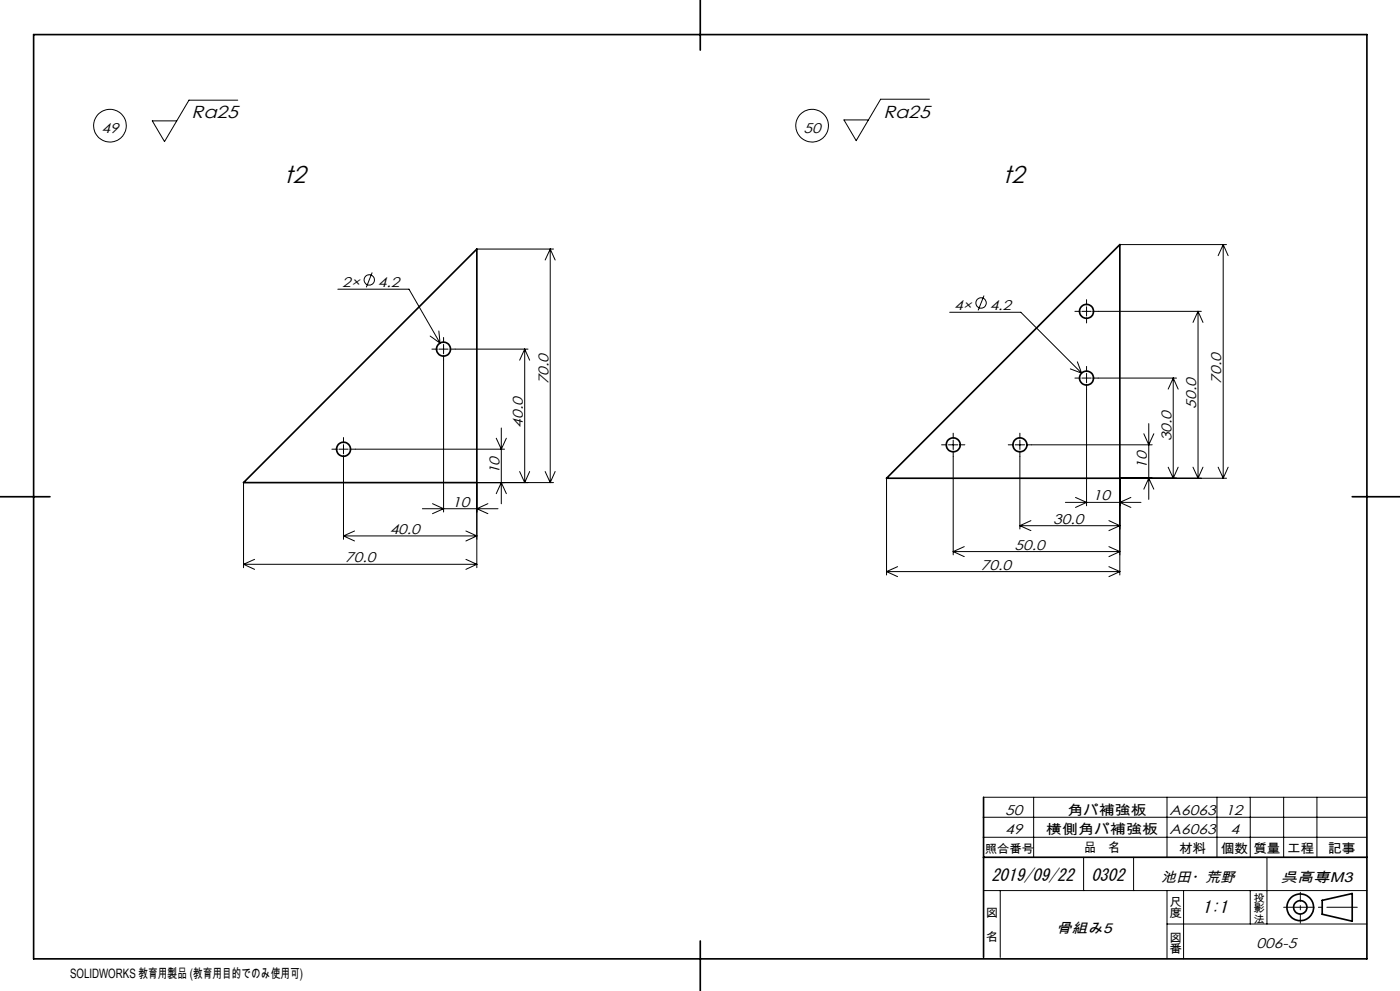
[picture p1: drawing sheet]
<svg xmlns="http://www.w3.org/2000/svg" width="420mm" height="297mm" viewBox="0 0 420 297" stroke-linecap="round" stroke-linejoin="round" font-family="sans-serif">
<g fill="none" stroke="#000" stroke-width=".3">
<path d="M71.3 30h-14.6l-7.3 12.4-3.7-6.2h7.3M278.8 29.7h-14.6l-7.3 12.5-3.7-6.3h7.3M143.1 74.6h23M165.1 74.6v70M165.1 74.6l1.4 3.3M165.1 74.6l-1.6 3.3M336 73.3h31.9M367 73.3v70M367 73.3l1.4 3.3M367 73.3l-1.6 3.3M101.4 86.7h21.3l9.3 16.1M111.7 81.7l-1.8 4.4"/>
<path d="M131.7 99.2l.3 3.6M284.9 93.6h21.3l18.3 18.2M295.2 88.6l-1.8 4.4M322.5 93.3h1.6M324.6 93.3h2.8M326 89.8v1.6M326 91.9v2.8M326 95.2v1.6M359.4 93.3v50M359.4 93.3l1.5 3.3M359.4 93.3l-1.5 3.3M360.4 93.3h-32.5"/>
<path d="M129 100.7l3 2.1M129.6 104.6h1.6M131.7 104.6h2.7M133.1 101.1v1.6M133.1 103.2v2.8M133.1 106.5v47M157.4 104.6v40M157.4 104.6l1.5 3.3M157.4 104.6l-1.5 3.3M158.4 104.6h-23.4M321.1 110.6l3.4 1.2M322.5 113.3h1.6"/>
<path d="M323.2 108.4l1.3 3.4M324.6 113.3h2.8M326 109.8v1.6M326 111.9v2.8M326 115.2v36.4M352 113.3v30M352 113.3l1.4 3.3M352 113.3l-1.6 3.3M353 113.3h-25.1M99.6 134.6h1.5M101.7 134.6h2.8M103 131.1v1.6"/>
<path d="M103 133.2v2.8M103 136.5v25.1M148.9 131.3l1.5 3.3 1.5-3.3M150.4 128.3v22.7M151.4 134.6h-46.4M282.5 133.3h1.6M284.6 133.3h2.8M286 129.8v1.6M286 131.9v2.8M286 135.2v31.1M287.9 133.3h1.6M302.5 133.3h1.6"/>
<path d="M304.6 133.3h2.8M306 129.8v1.6M306 131.9v2.8M306 135.2v23.3M343.1 130l1.5 3.3 1.5-3.3M344.6 127v22.7M345.7 133.3h-37.8M73.1 144.6v25.5M106.4 159.1l-3.4 1.5M126.7 152.5h22.7M129.8 151l3.3 1.5-3.3 1.4M139.8 159.1l3.3 1.5"/>
<path d="M146.4 151l-3.3 1.5 3.3 1.4M148.9 148l1.5-3.4 1.5 3.4M155.9 141.3l1.5 3.3M158.9 141.3l-1.5 3.3M163.5 141.3l1.6 3.3M166.1 144.6h-23v25.5M166.5 141.3l-1.4 3.3M266 143.3v29M306 157.5h30M306 157.5l3.3 1.5M309.3 156l-3.3 1.5M319.6 150.6h22.7"/>
<path d="M322.7 149.1l3.3 1.5-3.3 1.5M332.7 156l3.3 1.5M336 157.5l-3.3 1.5M339.3 149.1l-3.3 1.5 3.3 1.5M343.1 146.6l1.5-3.3 1.5 3.3M350.4 140l1.6 3.3M353.4 140l-1.4 3.3M357.9 140l1.5 3.3M360.9 140l-1.5 3.3M365.4 140l1.6 3.3M367.9 143.3h-31.9v29M368.4 140l-1.4 3.3"/>
<path d="M73.1 169.1h70M73.1 169.1l3.3 1.5M76.4 167.6l-3.3 1.5M103 160.6h40.1M103 160.6l3.4 1.5M139.8 167.6l3.3 1.5M143.1 160.6l-3.3 1.5M143.1 169.1l-3.3 1.5M266 171.3h70M266 171.3l3.3 1.5M269.3 169.8l-3.3 1.5M286 165.3h50"/>
<path d="M286 165.3l3.3 1.5M289.3 163.8l-3.3 1.5M332.7 163.8l3.3 1.5M332.7 169.8l3.3 1.5M336 165.3l-3.3 1.5M336 171.3l-3.3 1.5M295.1 238.9h115M310.1 238.9v18M350.1 238.9v18M365.1 238.9v18M375.1 238.9v18M385.1 238.9v18"/>
<path d="M395.1 238.9v18M295.1 250.9h115M295.1 244.9h115M325.1 256.9v10M340.1 256.9v10M380.1 256.9v20M295.1 266.9h115M300.1 266.9v20M350.1 276.9h60M350.1 266.9v20.4M355.1 266.9v20.5M375.1 266.9v10"/>
<circle cx="33" cy="37.7" r="4.9"/>
<circle cx="243.6" cy="37.7" r="4.9"/>
<circle cx="110.8" cy="83.9" r="1.56"/>
<circle cx="294.3" cy="90.8" r="1.55"/>
</g>
<g fill="none" stroke="#000" stroke-width=".5">
<path d="M10.1 10.4h400v277h-400zM210.1 0v15M336 73.3v70h-70zM0 148.9h15M73.1 144.6l70-70v70zM405.7 148.9h14.3M295.1 238.9v48M295.1 256.9h115M396.7 269.8l9-2v8.3l-9-2.1zM210.1 282v15"/>
<circle cx="325.9" cy="93.3" r="2.1"/>
<circle cx="133" cy="104.6" r="2.1"/>
<circle cx="325.9" cy="113.3" r="2.1"/>
<circle cx="103.1" cy="134.6" r="2.1"/>
<circle cx="286" cy="133.3" r="2.11"/>
<circle cx="306" cy="133.3" r="2.11"/>
<circle cx="390.1" cy="271.9" r="4"/>
<circle cx="390.1" cy="271.9" r="2"/>
</g>
<path d="M390.1 276.7v-9.3" fill="none" stroke="#000" stroke-width=".3" stroke-dasharray="30.5 1.3 1.3 1.3" stroke-dashoffset="27.8"/>
<path d="M385.1 271.9h22.1" fill="none" stroke="#000" stroke-width=".3" stroke-dasharray="30.5 1.3 1.3 1.3" stroke-dashoffset="21.3"/>
<g font-size="7.3">
<text x="85.4" y="54.7">t2</text>
<text x="301" y="54.7">t2</text>
</g>
<g font-size="5.2">
<text x="57.5" y="35.5">Ra25</text>
<text x="265" y="35.2">Ra25</text>
</g>
<g font-size="5.1">
<text x="297.4" y="263.9">2019/09/22</text>
<text x="327.4" y="263.9">0302</text>
<text x="360.8" y="273.5">1:1</text>
</g>
<g font-size="4.2">
<text x="30.4" y="39.7">49</text>
<text x="241.1" y="39.7">50</text>
<text x="102.7" y="86">2×</text>
<text x="113.4" y="86">4.2</text>
<text x="286.2" y="92.9">4×</text>
<text x="296.9" y="92.9">4.2</text>
<text x="164.5" y="115.2" transform="rotate(-90 164.5 115.2)">70.0</text>
<text x="366.4" y="115" transform="rotate(-90 366.4 115)">70.0</text>
<text x="358.8" y="122.5" transform="rotate(-90 358.8 122.5)">50.0</text>
<text x="156.8" y="128.2" transform="rotate(-90 156.8 128.2)">40.0</text>
<text x="351.4" y="132.3" transform="rotate(-90 351.4 132.3)">30.0</text>
<text x="149.8" y="142.1" transform="rotate(-90 149.8 142.1)">10</text>
<text x="344.1" y="140.6" transform="rotate(-90 344.1 140.6)">10</text>
<text x="327.9" y="150">10</text>
<text x="135.6" y="151.9">10</text>
<text x="116.9" y="160">40.0</text>
<text x="315.9" y="156.9">30.0</text>
<text x="304.3" y="164.7">50.0</text>
<text x="103.6" y="168.5">70.0</text>
<text x="294.3" y="170.7">70.0</text>
<text x="301.6" y="244.1">50</text>
<text x="350.9" y="244.1">A6063</text>
<text x="367.6" y="244.1">12</text>
<text x="301.6" y="249.9">49</text>
<text x="350.9" y="249.9">A6063</text>
<text x="369.1" y="249.9">4</text>
<text x="348.4" y="264.4">池田・荒野</text>
<text x="384.2" y="264.4">呉高専M3</text>
<text x="316.8" y="279.7">骨組み5</text>
<text x="377" y="284.1">006-5</text>
</g>
<g font-size="4.1">
<text x="320.2" y="244.1">角パ補強板</text>
<text x="313.9" y="249.9">横側角パ補強板</text>
</g>
<g font-size="3.9">
<text x="325.2" y="255.5">品　名</text>
<text x="353.7" y="255.6">材料</text>
<text x="366.2" y="255.6">個数</text>
<text x="376" y="255.6">質量</text>
<text x="386.1" y="255.6">工程</text>
<text x="398.4" y="255.6">記事</text>
<text x="21" y="293">SOLIDWORKS 教育用製品 (教育用目的でのみ使用可)</text>
</g>
<g font-size="3.5">
<text x="295.4" y="255.6">照合番号</text>
<text x="295.8" y="274.9">図</text>
<text x="350.8" y="271.4">尺</text>
<text x="350.8" y="274.9">度</text>
<text x="295.8" y="282">名</text>
<text x="350.8" y="282.2">図</text>
<text x="350.8" y="285.8">番</text>
</g>
<g font-size="3.2">
<text x="376" y="270.2">投</text>
<text x="376" y="273.4">影</text>
<text x="376" y="276.5">法</text>
</g>
</svg>
